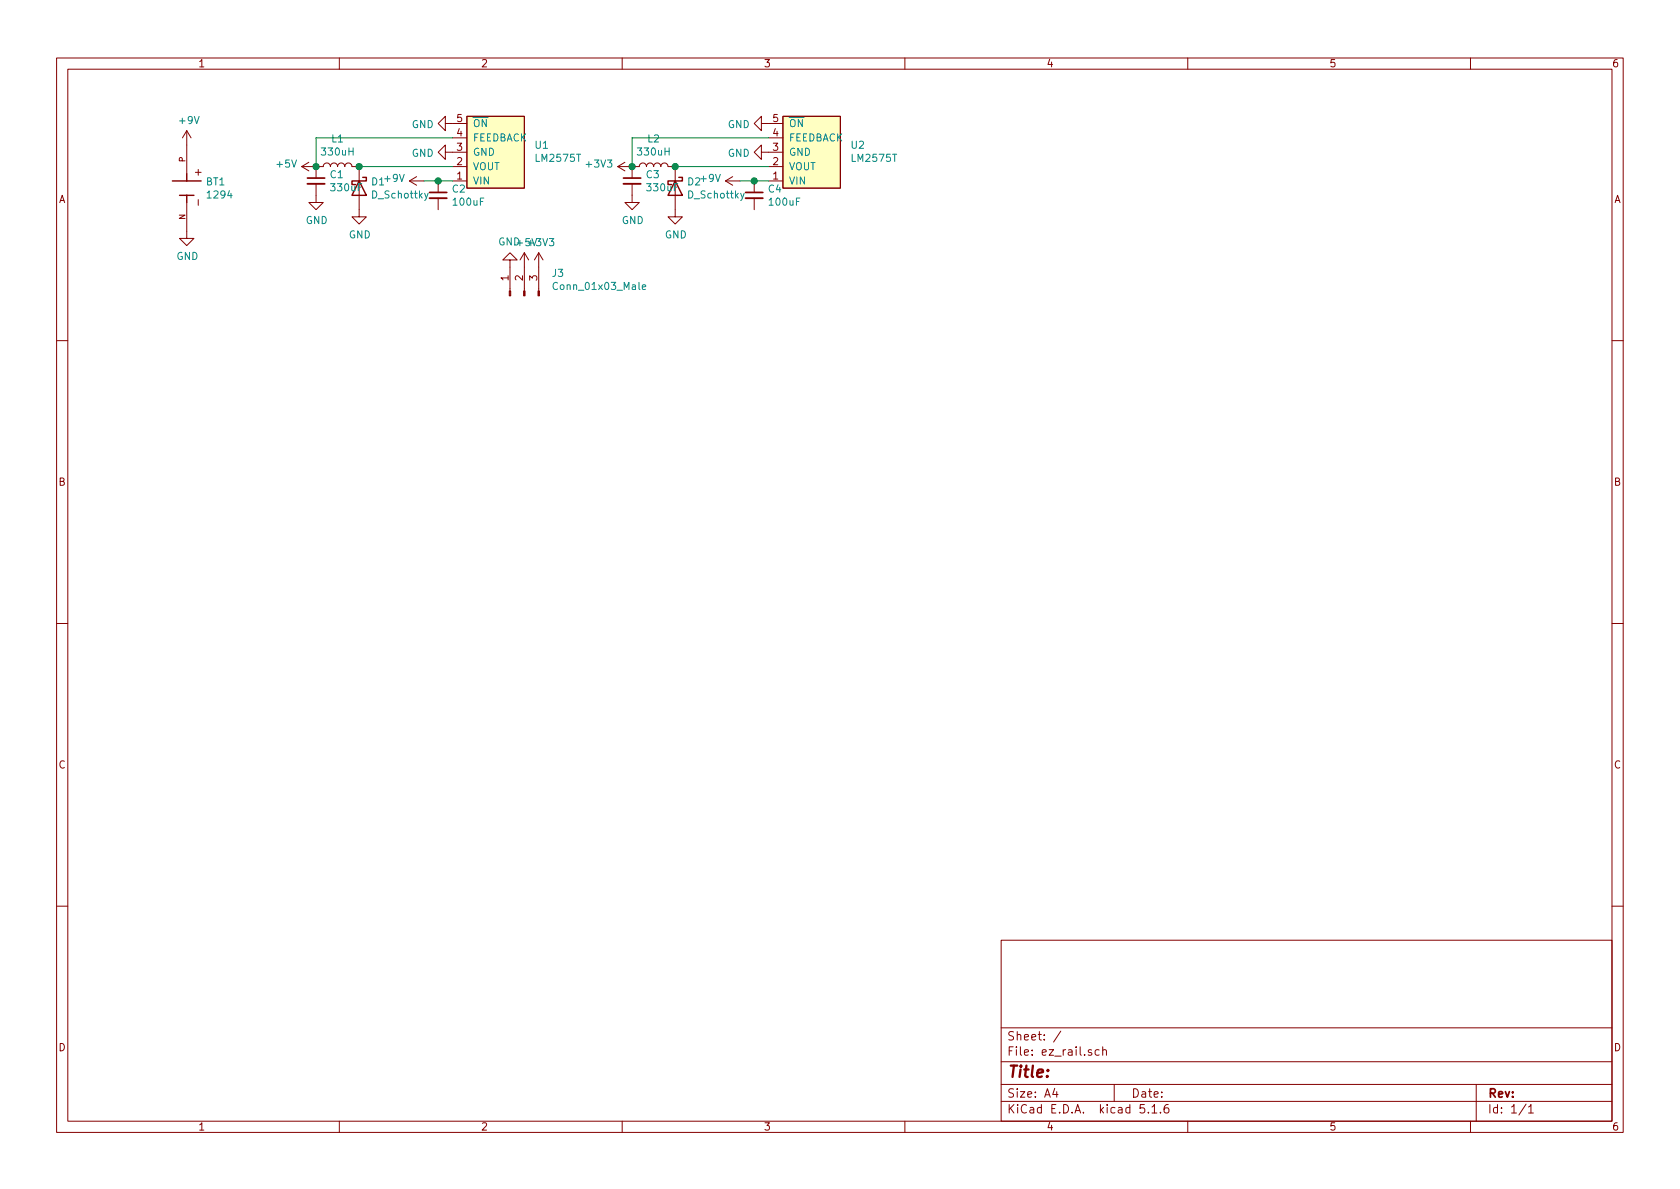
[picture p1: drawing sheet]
EESchema Schematic File Version 4
EELAYER 30 0
EELAYER END
$Descr A4 11693 8268
encoding utf-8
Sheet 1 1
Title ""
Date ""
Rev ""
Comp ""
Comment1 ""
Comment2 ""
Comment3 ""
Comment4 ""
$EndDescr
$Comp
L ez_rail:LM2575T U1
U 1 1
P 3450 1000
F 0 "U1" H 3718 1001 50  0000 L CNN
F 1 "LM2575T" H 3718 910 50  0000 L CNN
F 2 "Package_TO_SOT_THT:TO-220-5_Vertical" H 3400 1000 50  0001 C CNN
F 3 "" H 3400 1000 50  0001 C CNN
	1    3450 1000
	1    0    0    -1  
$EndComp
$Comp
L power:+9V #PWR0103
U 1 1
P 2950 1250
F 0 "#PWR0103" H 2950 1100 50  0001 C CNN
F 1 "+9V" V 2965 1378 50  0000 L CNN
F 2 "" H 2950 1250 50  0001 C CNN
F 3 "" H 2950 1250 50  0001 C CNN
	1    2950 1250
	0    -1   -1   0   
$EndComp
$Comp
L power:GND #PWR0104
U 1 1
P 3150 1050
F 0 "#PWR0104" H 3150 800 50  0001 C CNN
F 1 "GND" V 3155 922 50  0000 R CNN
F 2 "" H 3150 1050 50  0001 C CNN
F 3 "" H 3150 1050 50  0001 C CNN
	1    3150 1050
	0    1    1    0   
$EndComp
Wire Wire Line
	2950 1250 3050 1250
$Comp
L Device:C_Small C2
U 1 1
P 3050 1350
F 0 "C2" H 3142 1396 50  0000 L CNN
F 1 "100uF" H 3142 1305 50  0000 L CNN
F 2 "Capacitor_THT:CP_Radial_D6.3mm_P2.50mm" H 3050 1350 50  0001 C CNN
F 3 "~" H 3050 1350 50  0001 C CNN
	1    3050 1350
	1    0    0    -1  
$EndComp
Connection ~ 3050 1250
Wire Wire Line
	3050 1250 3150 1250
$Comp
L power:GND #PWR0105
U 1 1
P 3150 850
F 0 "#PWR0105" H 3150 600 50  0001 C CNN
F 1 "GND" V 3155 722 50  0000 R CNN
F 2 "" H 3150 850 50  0001 C CNN
F 3 "" H 3150 850 50  0001 C CNN
	1    3150 850 
	0    1    1    0   
$EndComp
Wire Wire Line
	3150 1150 2500 1150
$Comp
L Device:L L1
U 1 1
P 2350 1150
F 0 "L1" V 2540 1150 50  0000 C CNN
F 1 "330uH" V 2449 1150 50  0000 C CNN
F 2 "Inductor_THT:L_Radial_D10.5mm_P5.00mm_Abacron_AISR-01" H 2350 1150 50  0001 C CNN
F 3 "~" H 2350 1150 50  0001 C CNN
	1    2350 1150
	0    -1   -1   0   
$EndComp
$Comp
L Device:D_Schottky D1
U 1 1
P 2500 1300
F 0 "D1" V 2454 1380 50  0000 L CNN
F 1 "D_Schottky" V 2545 1380 50  0000 L CNN
F 2 "Diode_THT:D_DO-41_SOD81_P10.16mm_Horizontal" H 2500 1300 50  0001 C CNN
F 3 "~" H 2500 1300 50  0001 C CNN
	1    2500 1300
	0    1    1    0   
$EndComp
Connection ~ 2500 1150
$Comp
L power:GND #PWR0106
U 1 1
P 2500 1450
F 0 "#PWR0106" H 2500 1200 50  0001 C CNN
F 1 "GND" H 2505 1277 50  0000 C CNN
F 2 "" H 2500 1450 50  0001 C CNN
F 3 "" H 2500 1450 50  0001 C CNN
	1    2500 1450
	1    0    0    -1  
$EndComp
$Comp
L power:+5V #PWR0107
U 1 1
P 2200 1150
F 0 "#PWR0107" H 2200 1000 50  0001 C CNN
F 1 "+5V" V 2215 1278 50  0000 L CNN
F 2 "" H 2200 1150 50  0001 C CNN
F 3 "" H 2200 1150 50  0001 C CNN
	1    2200 1150
	0    -1   -1   0   
$EndComp
$Comp
L Device:C_Small C1
U 1 1
P 2200 1250
F 0 "C1" H 2292 1296 50  0000 L CNN
F 1 "330uF" H 2292 1205 50  0000 L CNN
F 2 "Capacitor_THT:CP_Radial_D10.0mm_P5.00mm" H 2200 1250 50  0001 C CNN
F 3 "~" H 2200 1250 50  0001 C CNN
	1    2200 1250
	1    0    0    -1  
$EndComp
Connection ~ 2200 1150
$Comp
L power:GND #PWR0108
U 1 1
P 2200 1350
F 0 "#PWR0108" H 2200 1100 50  0001 C CNN
F 1 "GND" H 2205 1177 50  0000 C CNN
F 2 "" H 2200 1350 50  0001 C CNN
F 3 "" H 2200 1350 50  0001 C CNN
	1    2200 1350
	1    0    0    -1  
$EndComp
Wire Wire Line
	2200 1150 2200 950 
Wire Wire Line
	2200 950  3150 950 
$Comp
L ez_rail:LM2575T U2
U 1 1
P 5650 1000
F 0 "U2" H 5918 1001 50  0000 L CNN
F 1 "LM2575T" H 5918 910 50  0000 L CNN
F 2 "Package_TO_SOT_THT:TO-220-5_Vertical" H 5600 1000 50  0001 C CNN
F 3 "" H 5600 1000 50  0001 C CNN
	1    5650 1000
	1    0    0    -1  
$EndComp
$Comp
L power:+9V #PWR0109
U 1 1
P 5150 1250
F 0 "#PWR0109" H 5150 1100 50  0001 C CNN
F 1 "+9V" V 5165 1378 50  0000 L CNN
F 2 "" H 5150 1250 50  0001 C CNN
F 3 "" H 5150 1250 50  0001 C CNN
	1    5150 1250
	0    -1   -1   0   
$EndComp
$Comp
L power:GND #PWR0110
U 1 1
P 5350 1050
F 0 "#PWR0110" H 5350 800 50  0001 C CNN
F 1 "GND" V 5355 922 50  0000 R CNN
F 2 "" H 5350 1050 50  0001 C CNN
F 3 "" H 5350 1050 50  0001 C CNN
	1    5350 1050
	0    1    1    0   
$EndComp
Wire Wire Line
	5150 1250 5250 1250
$Comp
L Device:C_Small C4
U 1 1
P 5250 1350
F 0 "C4" H 5342 1396 50  0000 L CNN
F 1 "100uF" H 5342 1305 50  0000 L CNN
F 2 "Capacitor_THT:CP_Radial_D6.3mm_P2.50mm" H 5250 1350 50  0001 C CNN
F 3 "~" H 5250 1350 50  0001 C CNN
	1    5250 1350
	1    0    0    -1  
$EndComp
Connection ~ 5250 1250
Wire Wire Line
	5250 1250 5350 1250
$Comp
L power:GND #PWR0111
U 1 1
P 5350 850
F 0 "#PWR0111" H 5350 600 50  0001 C CNN
F 1 "GND" V 5355 722 50  0000 R CNN
F 2 "" H 5350 850 50  0001 C CNN
F 3 "" H 5350 850 50  0001 C CNN
	1    5350 850 
	0    1    1    0   
$EndComp
Wire Wire Line
	5350 1150 4700 1150
$Comp
L Device:L L2
U 1 1
P 4550 1150
F 0 "L2" V 4740 1150 50  0000 C CNN
F 1 "330uH" V 4649 1150 50  0000 C CNN
F 2 "Inductor_THT:L_Radial_D10.5mm_P5.00mm_Abacron_AISR-01" H 4550 1150 50  0001 C CNN
F 3 "~" H 4550 1150 50  0001 C CNN
	1    4550 1150
	0    -1   -1   0   
$EndComp
$Comp
L Device:D_Schottky D2
U 1 1
P 4700 1300
F 0 "D2" V 4654 1380 50  0000 L CNN
F 1 "D_Schottky" V 4745 1380 50  0000 L CNN
F 2 "Diode_THT:D_DO-41_SOD81_P10.16mm_Horizontal" H 4700 1300 50  0001 C CNN
F 3 "~" H 4700 1300 50  0001 C CNN
	1    4700 1300
	0    1    1    0   
$EndComp
Connection ~ 4700 1150
$Comp
L power:GND #PWR0112
U 1 1
P 4700 1450
F 0 "#PWR0112" H 4700 1200 50  0001 C CNN
F 1 "GND" H 4705 1277 50  0000 C CNN
F 2 "" H 4700 1450 50  0001 C CNN
F 3 "" H 4700 1450 50  0001 C CNN
	1    4700 1450
	1    0    0    -1  
$EndComp
$Comp
L Device:C_Small C3
U 1 1
P 4400 1250
F 0 "C3" H 4492 1296 50  0000 L CNN
F 1 "330uF" H 4492 1205 50  0000 L CNN
F 2 "Capacitor_THT:CP_Radial_D10.0mm_P5.00mm" H 4400 1250 50  0001 C CNN
F 3 "~" H 4400 1250 50  0001 C CNN
	1    4400 1250
	1    0    0    -1  
$EndComp
Connection ~ 4400 1150
$Comp
L power:GND #PWR0113
U 1 1
P 4400 1350
F 0 "#PWR0113" H 4400 1100 50  0001 C CNN
F 1 "GND" H 4405 1177 50  0000 C CNN
F 2 "" H 4400 1350 50  0001 C CNN
F 3 "" H 4400 1350 50  0001 C CNN
	1    4400 1350
	1    0    0    -1  
$EndComp
Wire Wire Line
	4400 1150 4400 950 
Wire Wire Line
	4400 950  5350 950 
$Comp
L power:+3V3 #PWR0114
U 1 1
P 4400 1150
F 0 "#PWR0114" H 4400 1000 50  0001 C CNN
F 1 "+3V3" V 4415 1278 50  0000 L CNN
F 2 "" H 4400 1150 50  0001 C CNN
F 3 "" H 4400 1150 50  0001 C CNN
	1    4400 1150
	0    -1   -1   0   
$EndComp
$Comp
L Connector:Conn_01x03_Male J3
U 1 1
P 3650 2050
F 0 "J3" V 3804 1862 50  0000 R CNN
F 1 "Conn_01x03_Male" V 3713 1862 50  0000 R CNN
F 2 "Connector_PinHeader_2.54mm:PinHeader_1x03_P2.54mm_Vertical" H 3650 2050 50  0001 C CNN
F 3 "~" H 3650 2050 50  0001 C CNN
	1    3650 2050
	0    -1   -1   0   
$EndComp
$Comp
L power:GND #PWR0115
U 1 1
P 3550 1850
F 0 "#PWR0115" H 3550 1600 50  0001 C CNN
F 1 "GND" H 3555 1677 50  0000 C CNN
F 2 "" H 3550 1850 50  0001 C CNN
F 3 "" H 3550 1850 50  0001 C CNN
	1    3550 1850
	-1   0    0    1   
$EndComp
$Comp
L batt:1294 BT1
U 1 1
P 1300 1300
F 0 "BT1" V 1254 1430 50  0000 L CNN
F 1 "1294" V 1345 1430 50  0000 L CNN
F 2 "batt:BAT_1294" H 1300 1300 50  0001 L BNN
F 3 "" H 1300 1300 50  0001 L BNN
F 4 "Keystone" H 1300 1300 50  0001 L BNN "MANUFACTURER"
F 5 "Manufacturer Recommendations" H 1300 1300 50  0001 L BNN "STANDARD"
F 6 "C" H 1300 1300 50  0001 L BNN "PARTREV"
F 7 "20.32mm" H 1300 1300 50  0001 L BNN "MAXIMUM_PACKAGE_HEIGHT"
	1    1300 1300
	0    1    1    0   
$EndComp
$Comp
L power:+9V #PWR0101
U 1 1
P 1300 1000
F 0 "#PWR0101" H 1300 850 50  0001 C CNN
F 1 "+9V" H 1315 1173 50  0000 C CNN
F 2 "" H 1300 1000 50  0001 C CNN
F 3 "" H 1300 1000 50  0001 C CNN
	1    1300 1000
	1    0    0    -1  
$EndComp
$Comp
L power:GND #PWR0102
U 1 1
P 1300 1600
F 0 "#PWR0102" H 1300 1350 50  0001 C CNN
F 1 "GND" H 1305 1427 50  0000 C CNN
F 2 "" H 1300 1600 50  0001 C CNN
F 3 "" H 1300 1600 50  0001 C CNN
	1    1300 1600
	1    0    0    -1  
$EndComp
$Comp
L power:+3V3 #PWR0116
U 1 1
P 3750 1850
F 0 "#PWR0116" H 3750 1700 50  0001 C CNN
F 1 "+3V3" H 3765 2023 50  0000 C CNN
F 2 "" H 3750 1850 50  0001 C CNN
F 3 "" H 3750 1850 50  0001 C CNN
	1    3750 1850
	1    0    0    -1  
$EndComp
$Comp
L power:+5V #PWR0117
U 1 1
P 3650 1850
F 0 "#PWR0117" H 3650 1700 50  0001 C CNN
F 1 "+5V" H 3665 2023 50  0000 C CNN
F 2 "" H 3650 1850 50  0001 C CNN
F 3 "" H 3650 1850 50  0001 C CNN
	1    3650 1850
	1    0    0    -1  
$EndComp
$EndSCHEMATC
